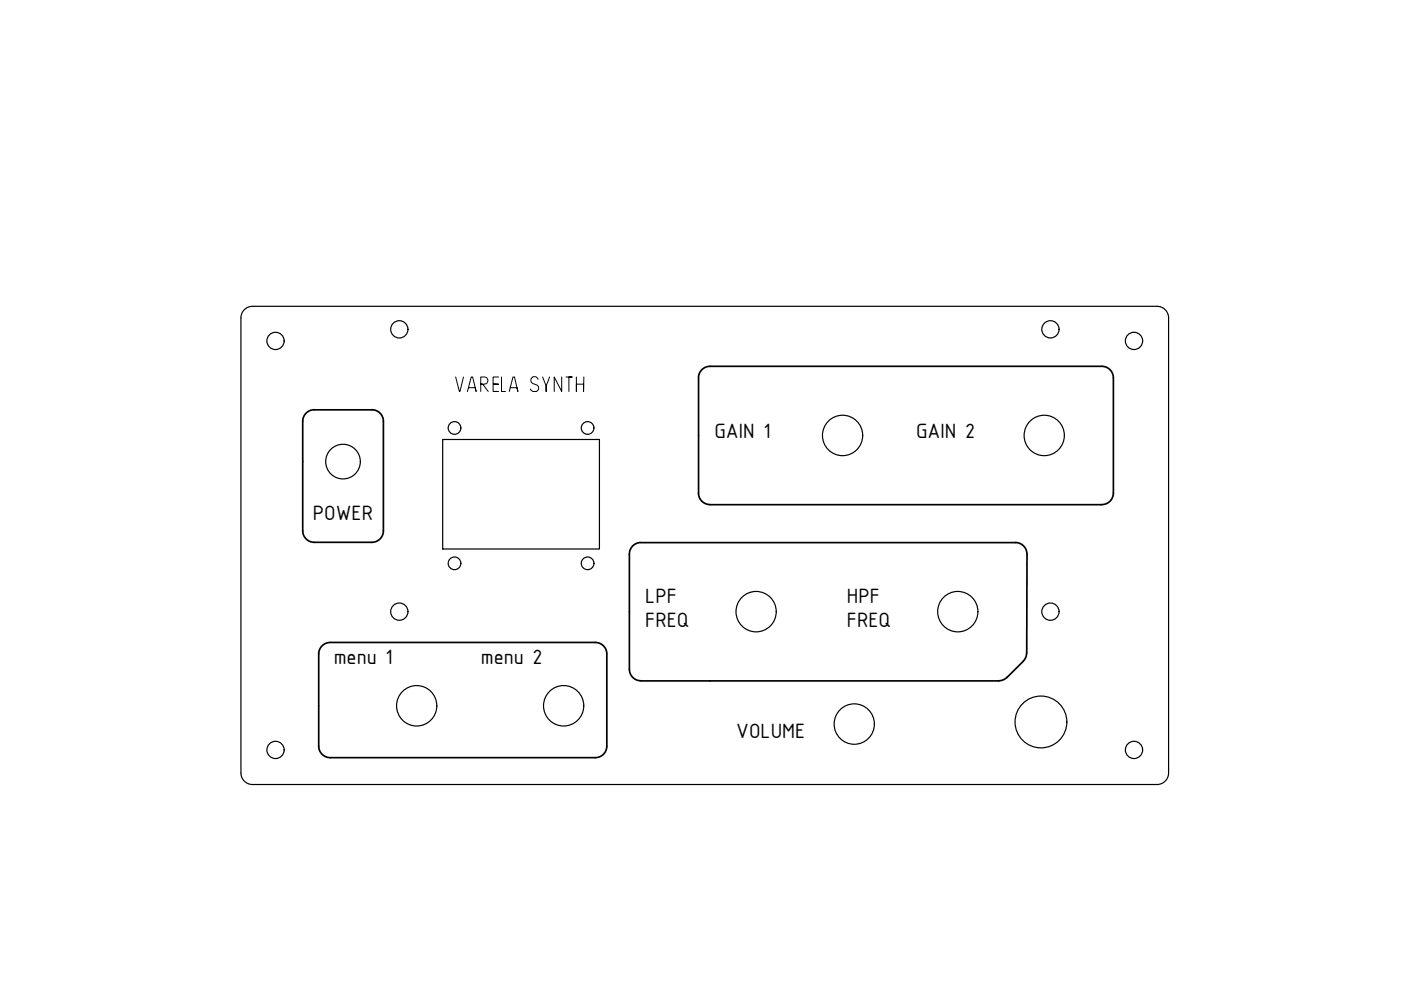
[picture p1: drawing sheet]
<svg xmlns="http://www.w3.org/2000/svg" width="297mm" height="210mm" viewBox="0 0 297 210" stroke-linecap="round" stroke-linejoin="round" font-family="sans-serif">
<!-- layer: 0 -->
<g fill="none" stroke="#000" stroke-width=".25">
<path d="M51.1 67.4v96.5a2.44 2.44 0 0 0 2.4 2.4h191.8a2.44 2.44 0 0 0 2.5-2.4v-96.5M51.1 67.4a2.44 2.44 0 0 1 2.4-2.5h191.8a2.44 2.44 0 0 1 2.5 2.5M93.9 93.2h33.2v23.2h-33.2z"/>
<circle cx="58.4" cy="72.3" r="1.83"/>
<circle cx="84.7" cy="69.8" r="1.83"/>
<circle cx="222.7" cy="69.8" r="1.83"/>
<circle cx="240.4" cy="72.3" r="1.83"/>
<circle cx="72.7" cy="97.9" r="3.7"/>
<circle cx="96.4" cy="90.7" r="1.34"/>
<circle cx="124.6" cy="90.7" r="1.34"/>
<circle cx="178.6" cy="92.3" r="4.3"/>
<circle cx="221.4" cy="92.3" r="4.3"/>
<circle cx="96.4" cy="119.4" r="1.34"/>
<circle cx="124.6" cy="119.4" r="1.34"/>
<circle cx="84.7" cy="129.7" r="1.83"/>
<circle cx="160.3" cy="129.7" r="4.3"/>
<circle cx="203.1" cy="129.7" r="4.3"/>
<circle cx="222.7" cy="129.7" r="1.83"/>
<circle cx="58.4" cy="159" r="1.83"/>
<circle cx="88.3" cy="149.6" r="4.3"/>
<circle cx="119.5" cy="149.6" r="4.3"/>
<circle cx="181.1" cy="153.5" r="4.3"/>
<circle cx="220.7" cy="153.1" r="5.5"/>
<circle cx="240.4" cy="159" r="1.83"/>
</g>
<!-- layer: silk -->
<g fill="none" stroke="#000" stroke-width=".36">
<path d="M233.6 77.7a2.44 2.44 0 0 1 2.5 2.4M233.6 77.7h-83.1a2.44 2.44 0 0 0-2.4 2.4M78.8 86.9a2.44 2.44 0 0 1 2.5 2.4v23.3a2.44 2.44 0 0 1-2.5 2.4M78.9 86.9h-12.3a2.44 2.44 0 0 0-2.4 2.4v23.3a2.44 2.44 0 0 0 2.4 2.4h12.3M148.1 80.1v24.4a2.44 2.44 0 0 0 2.4 2.5M236.1 80.1v24.4a2.44 2.44 0 0 1-2.5 2.5M135.9 115a2.44 2.44 0 0 0-2.5 2.5v24.4a2.44 2.44 0 0 0 2.5 2.4M135.9 115h79.4M150.5 107h83.1M215.3 115a2.44 2.44 0 0 1 2.4 2.5v21M68.5 136.8l1-.5 .5-.1h56.2a2.44 2.44 0 0 1 2.5 2.5v19.5a2.44 2.44 0 0 1-2.5 2.4h-56.2a2.44 2.44 0 0 1-2.4-2.4v-19.5a2.44 2.44 0 0 1 .9-1.9zM217.7 138.5l-.2 .7-.3 .7-3.7 3.7"/>
<path d="M135.9 144.4h75.9M213.5 143.6l-.6 .5-1.2 .2"/>
</g>
<text font-size="6.6" x="95.6" y="84.3">VARELA SYNTH</text>
<g font-size="4.7">
<text x="151.5" y="92.9">GAIN 1</text>
<text x="194.2" y="92.9">GAIN 2</text>
<text x="66.3" y="110.3">POWER</text>
<text x="136.8" y="127.9">LPF</text>
<text x="179.6" y="127.9">HPF</text>
<text x="136.8" y="133">FREQ</text>
<text x="179.6" y="133">FREQ</text>
<text x="70.7" y="140.7">menu 1</text>
<text x="101.9" y="140.7">menu 2</text>
<text x="156.1" y="156.6">VOLUME</text>
</g>
</svg>
